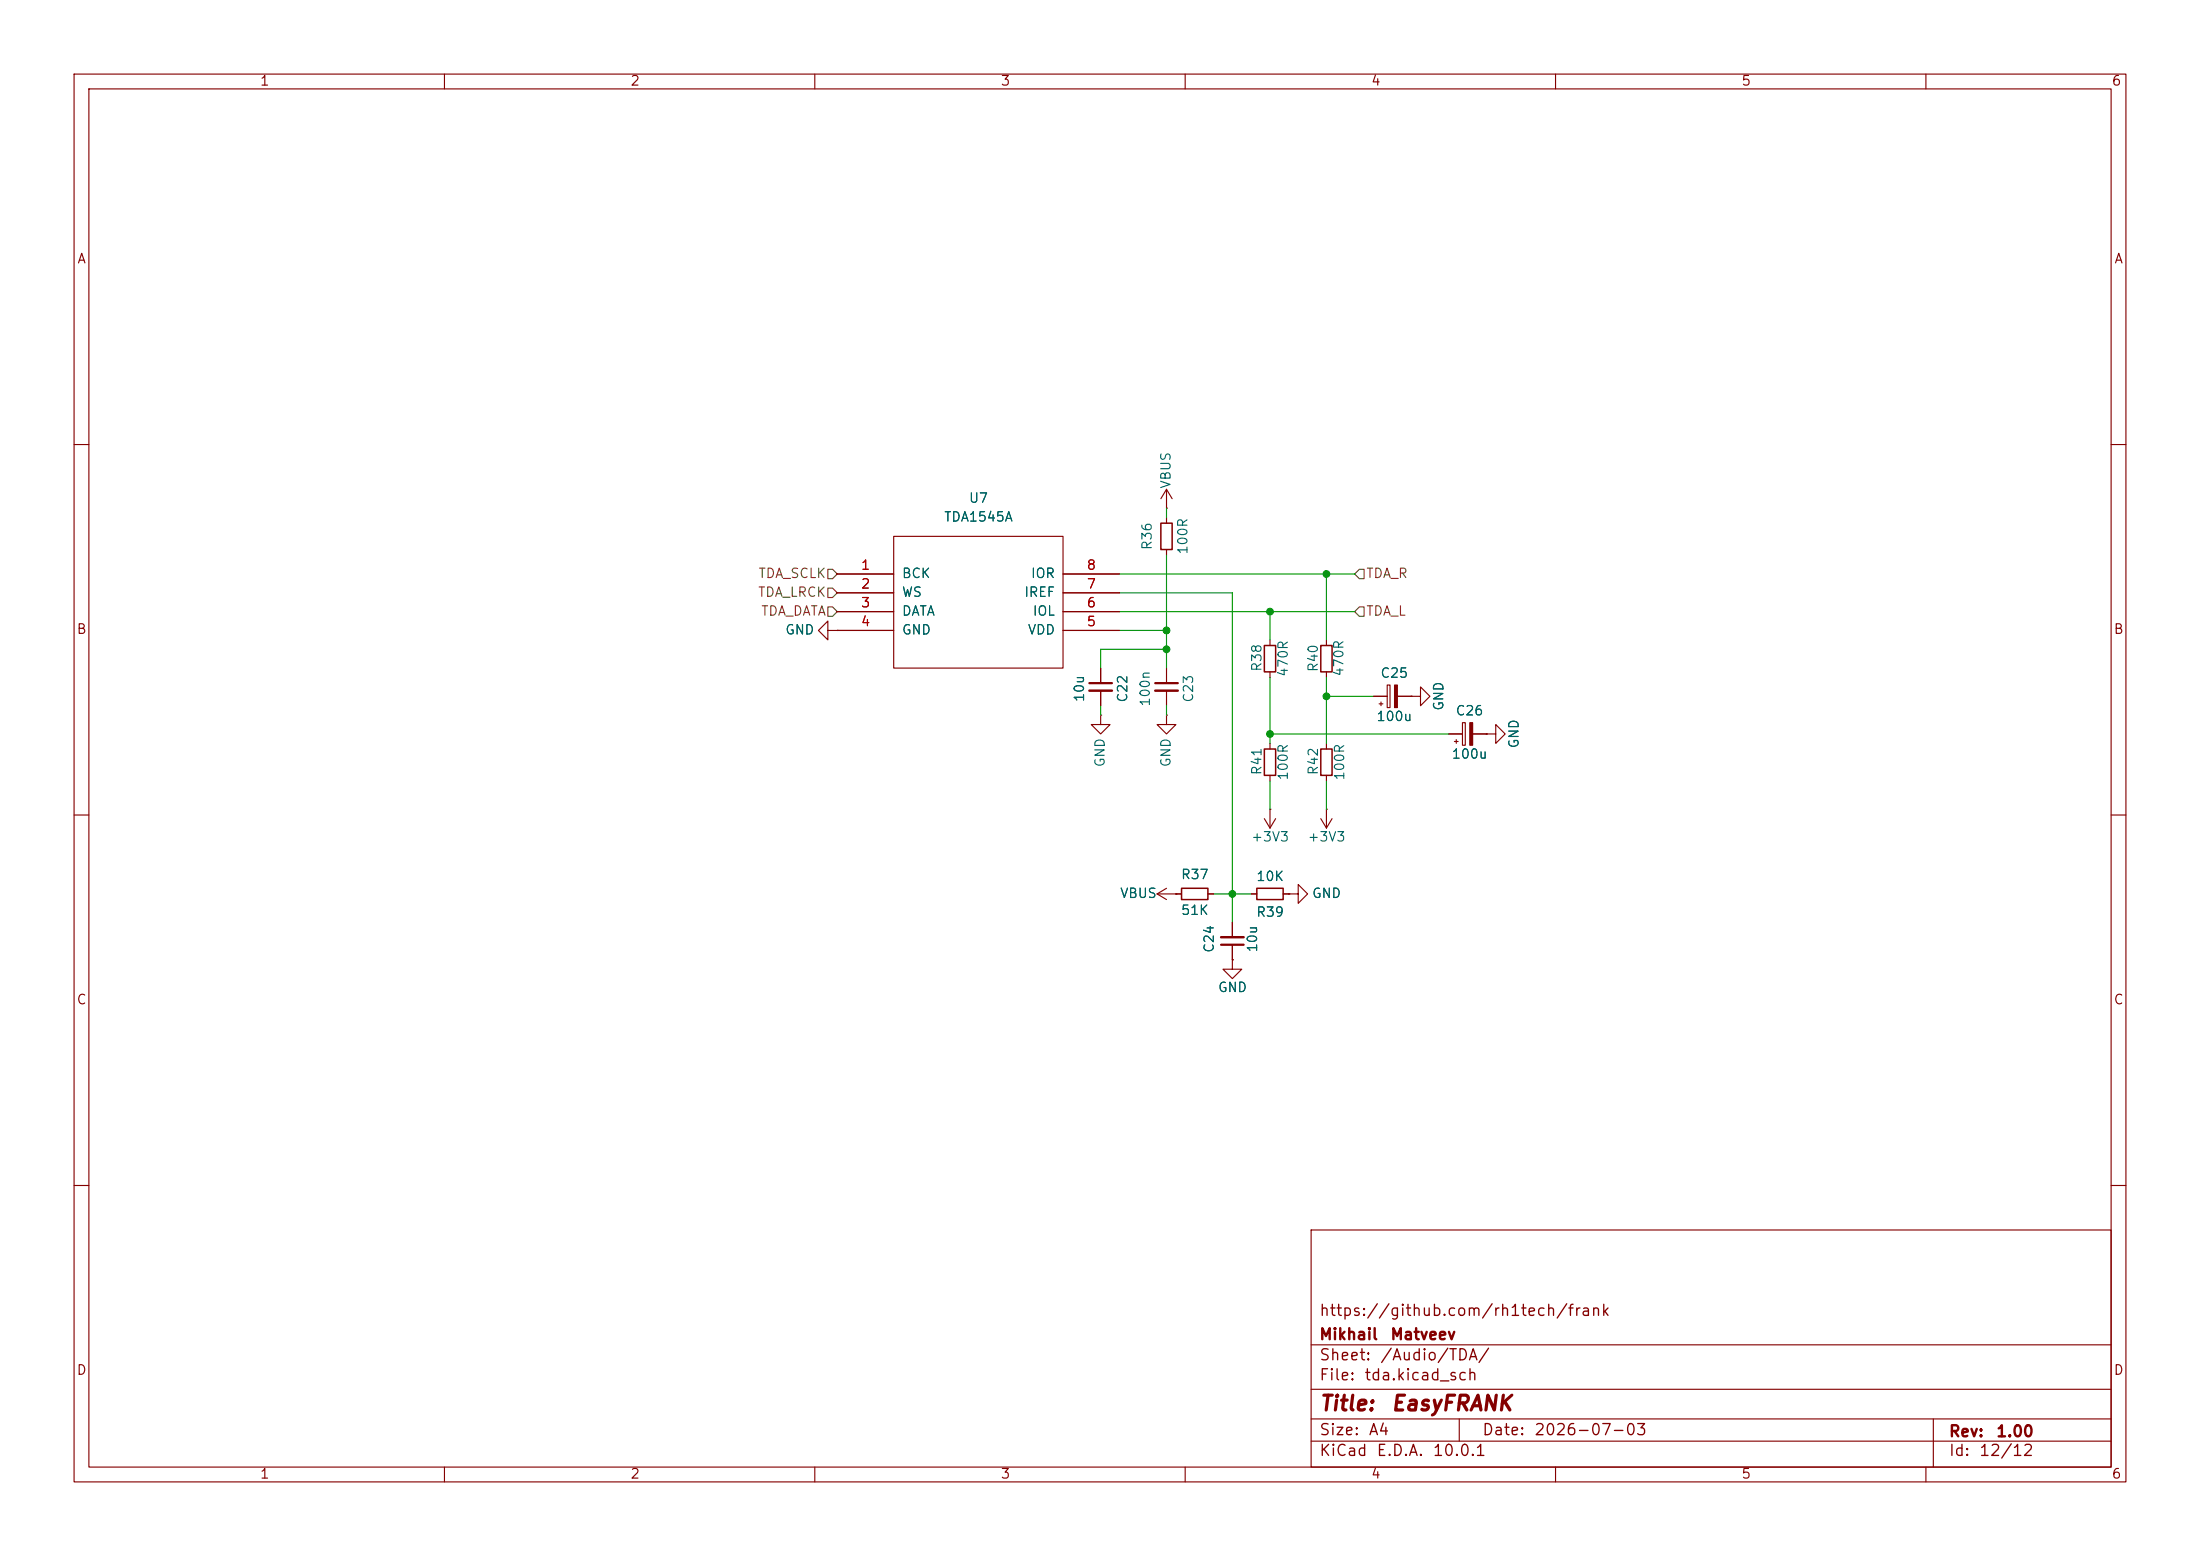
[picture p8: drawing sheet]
<svg xmlns="http://www.w3.org/2000/svg" width="297mm" height="210mm" viewBox="0 0 297 210" stroke-linecap="round" stroke-linejoin="round" font-family="sans-serif">
<g fill="none" stroke="#840000" stroke-width=".15">
<path d="M10 10h277v190h-277zM12 12h273v186h-273zM60 10v2M110 10v2M160 10v2M210 10v2M260 10v2M10 60h2M113 77.5h7.6M120.6 72.4h22.9v17.8h-22.9zM143.5 77.5h7.6M157.5 68.6h.1"/>
<path d="M157.5 66v2.6M157.5 69.9v.7M157.5 74.2v.7M157.5 66l-.8 1.3M157.5 66l.7 1.3M285 60h2M111.8 85.1v-1.3l-1.3 1.3 1.3 1.3v-1.3h1.2M113 85.1h.1M113 80h7.6M113 82.6h7.6M113 85.1h7.6M143.5 80h7.6"/>
<path d="M143.5 82.6h7.6M143.5 85.1h7.6M148.6 96.5v1.3h1.3l-1.3 1.3-1.3-1.3h1.3M148.6 96.5h.1M148.6 90.2v2M148.6 93.2v2.1M157.5 96.5v1.3h1.2l-1.2 1.3-1.3-1.3h1.3M157.5 96.5h.1M157.5 90.2v2M157.5 93.2v2.1M171.4 86.4v.7M171.4 90.7v.7"/>
<path d="M179.1 86.4v.7M179.1 90.7v.7M185.4 94h1.9M186.2 95h.5M186.4 94.7v.6M187.3 92.5h.4v3h-.4zM188.6 94h1.9M190.5 94h1.3v-1.3l1.2 1.3-1.2 1.3v-1.3M190.5 94h.1M195.6 99.1h1.8M196.6 99.8v.5M197.4 97.5h.4v3.1h-.4z"/>
<path d="M198.8 99.1h1.9M200.7 99.1h1.2v-1.3l1.3 1.3-1.3 1.2v-1.2M200.7 99.1h.1M10 110h2M157.5 119.9l-1.3 .8M170.7 110.5l.7 1.3M171.4 109.2h.1M171.4 100.3v.8M171.4 104.6v.8M171.4 109.2v2.6M172.2 110.5l-.8 1.3M178.3 110.5l.8 1.3"/>
<path d="M179.1 109.2h.1M179.1 100.3v.8M179.1 104.6v.8M179.1 109.2v2.6M179.8 110.5l-.7 1.3M196.3 100.1h.5M285 110h2M156.2 120.7h3.3M156.2 120.7l1.3 .7M158.7 120.7h.1M163.1 120.7h.7M166.4 129.5v1.3h1.2l-1.2 1.3-1.3-1.3h1.3"/>
<path d="M166.4 129.5h.1M166.4 124.5v2M166.4 127.5v2M168.9 120.7h.8M173.2 120.7h.8M174 120.7h1.3v-1.3l1.2 1.3-1.2 1.2v-1.2M174 120.7h.1M10 160h2M177 166h108v32h-108zM285 160h2M60 198v2M110 198v2"/>
<path d="M160 198v2M177 194.5h108M177 191.5h108M177 187.5h108M177 181.5h108M197 191.5v3M210 198v2M260 198v2M261 191.5v6.5"/>
</g>
<path d="M147.1 92.2h3M156 92.2h3M164.8 127.5h3.1" fill="none" stroke="#840000" stroke-width=".3"/>
<path d="M147.1 93.2h3M156 93.2h3M164.8 126.5h3.1" fill="none" stroke="#840000" stroke-width=".33"/>
<path d="M156.7 70.6h1.5v3.6h-1.5zM170.7 87.1h1.5v3.6h-1.5zM178.3 87.1h1.5v3.6h-1.5zM159.5 119.9h3.6v1.5h-3.6zM169.7 119.9h3.5v1.5h-3.5zM170.7 101.1h1.5v3.5h-1.5zM178.3 101.1h1.5v3.5h-1.5z" fill="none" stroke="#840000" stroke-width=".2"/>
<g fill="#840000" stroke="#840000" stroke-width=".15">
<path d="M188.3 92.5h.3v3h-.3z"/>
<path d="M198.4 97.5h.4v3.1h-.4z"/>
</g>
<path d="M111.8 79.4h.6l.6 .6-.6 .6h-.6zM111.8 76.8h.6l.6 .7-.6 .6h-.6zM183.5 76.8h.6v1.3h-.6l-.6-.6zM111.8 81.9h.6l.6 .7-.6 .6h-.6zM183.5 81.9h.6v1.3h-.6l-.6-.6z" fill="none" stroke="#725600" stroke-width=".15"/>
<g fill="none" stroke="#009600" stroke-width=".15">
<path d="M151.1 77.5h31.8M157.5 68.6v1.3M157.5 74.9v15.3M179.1 77.5v8.9M148.6 95.3v1.2M151.1 80h15.3v44.5M151.1 82.6h31.8M151.1 85.1h6.4M157.5 95.3v1.2M157.5 87.6h-8.9v2.6M171.4 82.6v3.8M171.4 91.4v8.9"/>
<path d="M171.4 99.1h24.2M179.1 91.4v8.9M179.1 94h6.3M171.4 105.4v3.8M179.1 105.4v3.8M163.8 120.7h5.1"/>
</g>
<g fill="#009600" stroke="#009600" stroke-width=".14">
<circle cx="179.1" cy="94" r=".46"/>
<circle cx="171.4" cy="99.1" r=".46"/>
<circle cx="166.4" cy="120.7" r=".46"/>
<circle cx="171.4" cy="82.6" r=".46"/>
<circle cx="157.5" cy="85.1" r=".46"/>
<circle cx="179.1" cy="77.5" r=".46"/>
<circle cx="157.5" cy="87.6" r=".46"/>
</g>
<g font-size="2" fill="#840000">
<text x="178" y="190.9">Title:</text>
<text x="187.7" y="190.9">EasyFRANK</text>
</g>
<g font-size="1.5" fill="#840000">
<text x="178" y="178">https://github.com/rh1tech/frank</text>
<text x="178" y="184">Sheet:</text>
<text x="178" y="181.2">Mikhail</text>
<text x="186.2" y="184">/Audio/TDA/</text>
<text x="187.6" y="181.2">Matveev</text>
<text x="178" y="186.7">File:</text>
<text x="184.1" y="186.7">tda.kicad_sch</text>
<text x="178" y="196.9">KiCad</text>
<text x="178" y="194.1">Size:</text>
<text x="184.7" y="194.1">A4</text>
<text x="185.7" y="196.9">E.D.A.</text>
<text x="193.3" y="196.9">10.0.1</text>
<text x="200" y="194.1">Date:</text>
<text x="207" y="194.1">2026-07-03</text>
<text x="263" y="194.3">Rev:</text>
<text x="263" y="196.9">Id:</text>
<text x="267.1" y="196.9">12/12</text>
<text x="269.4" y="194.3">1.00</text>
</g>
<g font-size="1.3" fill="#840000">
<text x="35" y="11.9">1</text>
<text x="85" y="11.9">2</text>
<text x="135" y="11.9">3</text>
<text x="185" y="11.9">4</text>
<text x="235" y="11.9">5</text>
<text x="285" y="11.9">6</text>
<text x="10.3" y="35.9">A</text>
<text x="285.3" y="35.9">A</text>
<text x="10.3" y="85.9">B</text>
<text x="285.3" y="85.9">B</text>
<text x="10.3" y="135.9">C</text>
<text x="285.3" y="135.9">C</text>
<text x="10.3" y="185.9">D</text>
<text x="285.3" y="185.9">D</text>
<text x="35" y="199.9">1</text>
<text x="85" y="199.9">2</text>
<text x="135" y="199.9">3</text>
<text x="185" y="199.9">4</text>
<text x="235" y="199.9">5</text>
<text x="285" y="199.9">6</text>
</g>
<g font-size="1.3" fill="#006464">
<text x="127.4" y="70.7">TDA1545A</text>
<text x="130.7" y="68.2">U7</text>
<text x="158.3" y="66.1" transform="rotate(-90 158.3 66.1)">VBUS</text>
<text x="155.8" y="74.3" transform="rotate(-90 155.8 74.3)">R36</text>
<text x="160.6" y="74.9" transform="rotate(-90 160.6 74.9)">100R</text>
<text x="121.7" y="78.3">BCK</text>
<text x="121.7" y="80.9">WS</text>
<text x="121.7" y="83.4">DATA</text>
<text x="138.2" y="80.9">IREF</text>
<text x="139.1" y="78.3">IOR</text>
<text x="139.3" y="83.4">IOL</text>
<text x="105.9" y="86">GND</text>
<text x="121.7" y="86">GND</text>
<text x="138.7" y="86">VDD</text>
<text x="146.7" y="94.8" transform="rotate(-90 146.7 94.8)">10u</text>
<text x="152.5" y="94.9" transform="rotate(-90 152.5 94.9)">C22</text>
<text x="155.5" y="95.5" transform="rotate(-90 155.5 95.5)">100n</text>
<text x="161.4" y="94.9" transform="rotate(-90 161.4 94.9)">C23</text>
<text x="170.6" y="90.8" transform="rotate(-90 170.6 90.8)">R38</text>
<text x="174.2" y="91.5" transform="rotate(-90 174.2 91.5)">470R</text>
<text x="178.2" y="90.8" transform="rotate(-90 178.2 90.8)">R40</text>
<text x="181.7" y="91.4" transform="rotate(-90 181.7 91.4)">470R</text>
<text x="186.3" y="91.8">C25</text>
<text x="185.7" y="97.6">100u</text>
<text x="195.2" y="96" transform="rotate(-90 195.2 96)">GND</text>
<text x="196.4" y="96.9">C26</text>
<text x="205.3" y="101.1" transform="rotate(-90 205.3 101.1)">GND</text>
<text x="149.5" y="103.6" transform="rotate(-90 149.5 103.6)">GND</text>
<text x="158.3" y="103.6" transform="rotate(-90 158.3 103.6)">GND</text>
<text x="170.6" y="104.7" transform="rotate(-90 170.6 104.7)">R41</text>
<text x="174.2" y="105.4" transform="rotate(-90 174.2 105.4)">100R</text>
<text x="178.2" y="104.7" transform="rotate(-90 178.2 104.7)">R42</text>
<text x="181.8" y="105.4" transform="rotate(-90 181.8 105.4)">100R</text>
<text x="195.9" y="102.7">100u</text>
<text x="168.8" y="113.9">+3V3</text>
<text x="176.4" y="113.9">+3V3</text>
<text x="159.3" y="119">R37</text>
<text x="169.5" y="119.2">10K</text>
<text x="151.1" y="121.5">VBUS</text>
<text x="159.3" y="123.8">51K</text>
<text x="169.5" y="124.1">R39</text>
<text x="177" y="121.5">GND</text>
<text x="164.2" y="128.7" transform="rotate(-90 164.2 128.7)">C24</text>
<text x="170" y="128.6" transform="rotate(-90 170 128.6)">10u</text>
<text x="164.3" y="134.2">GND</text>
</g>
<g font-size="1.3" fill="#a90000">
<text x="116.1" y="77.2">1</text>
<text x="146.6" y="77.2">8</text>
<text x="116.1" y="79.8">2</text>
<text x="116.1" y="82.3">3</text>
<text x="146.6" y="82.3">6</text>
<text x="146.6" y="79.8">7</text>
<text x="116.1" y="84.8">4</text>
<text x="146.6" y="84.8">5</text>
</g>
<g font-size="1.3" fill="#725600">
<text x="102.2" y="80.9">TDA_LRCK</text>
<text x="102.3" y="78.3">TDA_SCLK</text>
<text x="102.7" y="83.4">TDA_DATA</text>
<text x="184.3" y="78.3">TDA_R</text>
<text x="184.3" y="83.4">TDA_L</text>
</g>
</svg>
